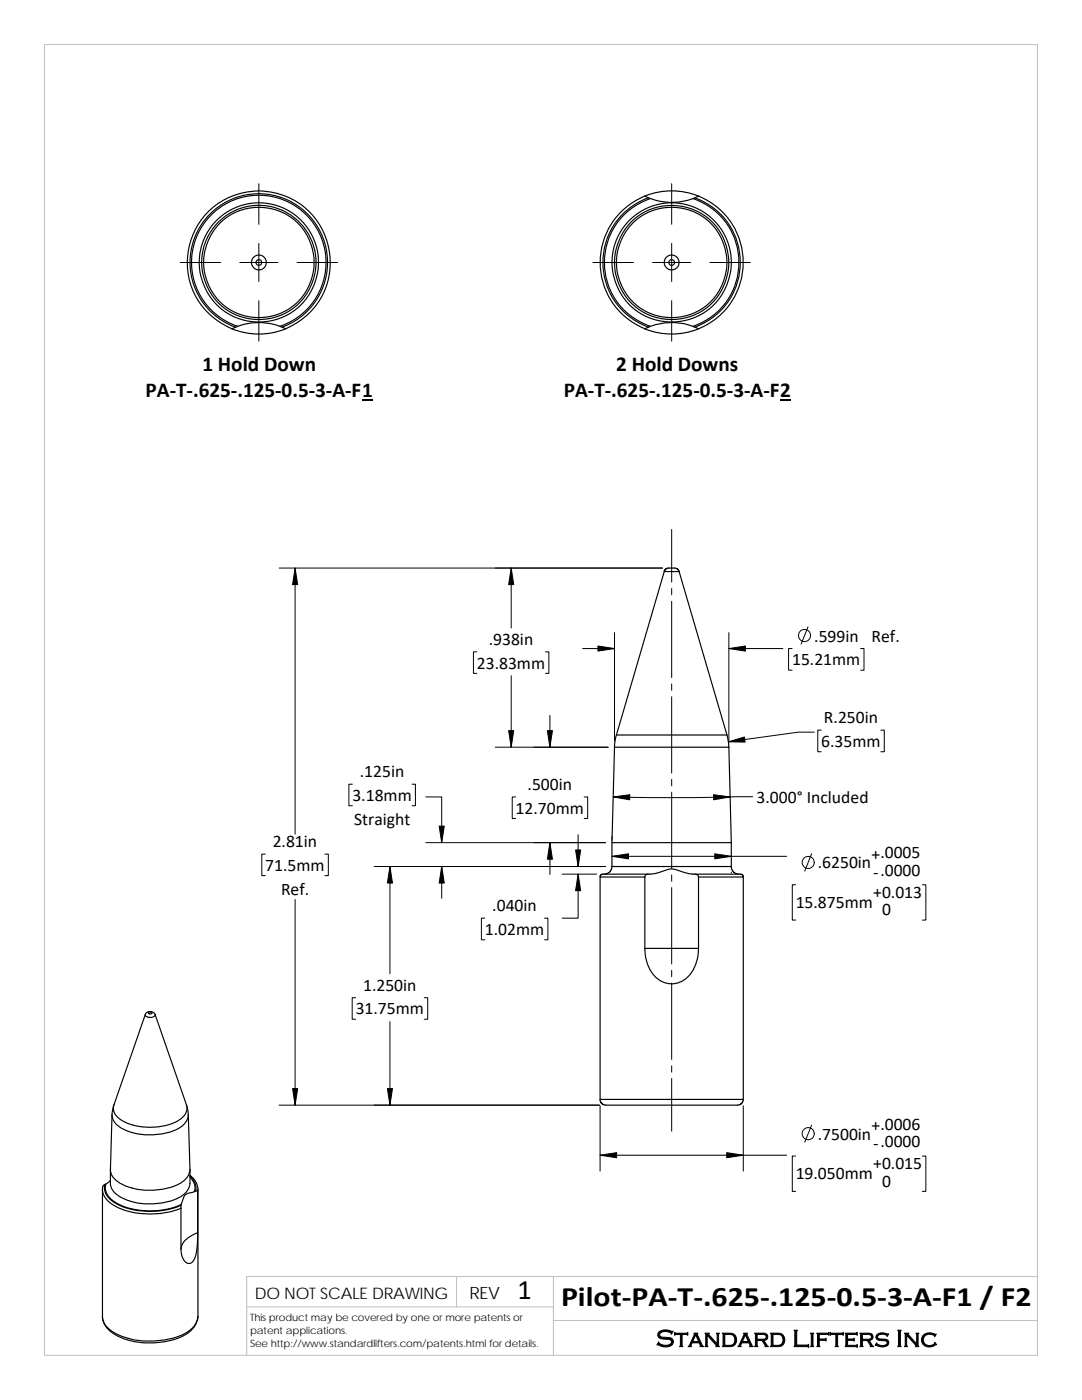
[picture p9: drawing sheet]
<svg xmlns="http://www.w3.org/2000/svg" width="216mm" height="279mm" viewBox="0 0 216 279" stroke-linecap="round" stroke-linejoin="round" font-family="sans-serif">
<path d="M8.9 8.9h198.1v261.6h-198.1zM91.1 254.8v6M110.4 254.8v15.7M207 254.8h-157.8v15.7M49.2 260.8h61.2M110.4 263.5h96.6" fill="none" stroke="#c0c0c0" stroke-width=".2"/>
<g fill="none" stroke="#000" stroke-width=".23">
<path d="M128.7 39.1a14.3 14.3 0 0 0-8.9 13.3 14.3 14.3 0 0 0 8.9 13.2M128.7 39.1l.7 .4M128.7 39.1a14.2 14.2 0 0 1 10.7 0M129.4 39.5a13.7 13.7 0 0 0-9.1 12.9 13.7 13.7 0 0 0 9.1 12.9M129.4 39.5l.4 .1M138.6 39.5a13.7 13.7 0 0 1 9.1 12.9 13.7 13.7 0 0 1-9.1 12.9M138.6 39.5l-.4 .1M139.4 39.1a14.3 14.3 0 0 1 8.9 13.3 14.3 14.3 0 0 1-8.9 13.2M139.4 39.1l-.8 .4M125.1 42.4a14.2 14.2 0 0 1 4.7-2.8 12.7 12.7 0 0 0 8.6 .1 13.4 13.4 0 0 1 9 12.8 13.4 13.4 0 0 1-9.2 12.6 12.1 12.1 0 0 0-8.4 0 13.4 13.4 0 0 1-4.7-22.7zM46.3 65.6a14.2 14.2 0 0 0 10.7 0M47 65.3a13.7 13.7 0 0 1-6.4-21.1 13.7 13.7 0 0 1 22.1 0 13.7 13.7 0 0 1-6.4 21.1"/>
<path d="M47.4 65.1l-1.1 .5M47.4 65.1a12 12 0 0 1 8.9 .2M55.9 65.1a13.4 13.4 0 0 0 6.5-20.7 13.4 13.4 0 0 0-21.7 .1 13.4 13.4 0 0 0 6.7 20.6M56.3 65.3l.7 .3M57 65.6a14.3 14.3 0 0 0 6-21.9 14.3 14.3 0 0 0-22.7 0 14.3 14.3 0 0 0 6 21.9M128.7 65.6a14.2 14.2 0 0 0 10.7 0M129.4 65.3l-.7 .3M129.8 65.1l-.4 .2M138.2 65.1l.4 .2M138.6 65.3l.8 .3M132.5 114l.2-.3 .5-.3h1.5l.6 .2 .2 .5M135.5 114.1h-3l-9.5 32.6"/>
<path d="M135.5 114.1l9.6 32.6M122.6 149.1l-.5 19.1v4.7M122.6 149.1h22.8M123 146.7l-.4 2.4M123 146.7h22.1M145.1 146.7l.3 2.4M145.4 149.1l.5 19.1M119.7 175v44.4M119.7 175h9M122.1 172.9l-.1 .5-.3 .5-.5 .4-.6 .2M122.1 172.9h23.8M122.1 168.2h23.8"/>
<path d="M128.7 175v14.3M128.7 175a.85 .85 0 0 1 1.1-.5l1.6-.3a4.9 4.9 0 0 1 3.6-.6 7.2 7.2 0 0 0 3.6 .9l.6 .1 .2 .4M129.4 174.5h-9.3l-.2 .1-.2 .4M138.6 174.5h9.3l.3 .1 .1 .4M139.4 175v14.3M139.4 175h8.9M145.9 168.2v4.7M145.9 172.9l.1 .6 .4 .6 .5 .3 .5 .1M148.3 175v44.4M128.7 189.3a7.1 7.1 0 0 0 3.8 6.8 4.8 4.8 0 0 0 6-2.8l.5-1.3 .3-1.4 .1-1.3M128.7 189.3h10.7M29 202.5a.96 .96 0 0 0 1.4 .5l.4-.1 .1-.4"/>
<path d="M29 202.5a1.09 1.09 0 0 1 1-.6 1.09 1.09 0 0 1 .9 .6M29 202.5l-6.3 18M29.6 202.1a.38 .38 0 0 1 .4-.2 .38 .38 0 0 1 .3 .3 .37 .37 0 0 1-.4 .2 .37 .37 0 0 1-.3-.3zM30.9 202.5l6.3 18M119.7 219.4l.1 .4 .3 .5 .8 .3h26.3l.8-.4 .3-.8M119.7 219.4h28.6M20.4 237.4a3.7 3.7 0 0 0 2.1 3 16.3 16.3 0 0 0 13.6 .7M20.4 237.4v25.3M20.9 236.4l-.4 .3-.1 .7M20.9 236.4a3 3 0 0 0 1.4 3.2 14.9 14.9 0 0 0 12.7 1.4l1.1-.5 .1-.1M21.1 236.3l-.2 .1M22 235.6l-.9 .7a2.89 2.89 0 0 0 1.4 3.3 14.6 14.6 0 0 0 12.6 1.2l1.1-.4 .2-.7a1.75 1.75 0 0 1 1.9-1.7l.5-.2"/>
<path d="M22 233.5v2.7a4 4 0 0 0 3.1 3.2 13.6 13.6 0 0 0 11.3-.8 3.3 3.3 0 0 0 1.5-2.4v-2.7M22.4 222.5a3.8 3.8 0 0 0 2.9 3.2 13.1 13.1 0 0 0 10.7-.7 3.1 3.1 0 0 0 1.6-2.5M22.7 220.5l-.3 2M37.2 220.5l.4 2M37.2 220.5a3.2 3.2 0 0 1-2.5 3.6 12.5 12.5 0 0 1-10.5-.6 2.59 2.59 0 0 1-1.5-3M37.6 222.5l.3 10.9a3.5 3.5 0 0 1-2.4 3 12.8 12.8 0 0 1-12.2-.7 2.96 2.96 0 0 1-1.3-2.3l.4-10.9M37.9 234.5a3.7 3.7 0 0 1 1.6 2.9M37.9 234.9a2.81 2.81 0 0 1 .9 2.9M37.9 234.7a2.96 2.96 0 0 1 1.1 3M38.8 237.8l.4-.1 .2 .2M39.4 237.9v8.1M39.5 237.4l-.1 .5"/>
<path d="M39.5 237.4v25.3M36.1 241.1v8.2M36.1 240.5v.6M39.4 246a14.8 14.8 0 0 1-.6 5.2 1.15 1.15 0 0 1-1 .9 1.15 1.15 0 0 1-1.2-.8l-.3-.8-.2-1.2M39.4 246a4.6 4.6 0 0 0-3.3 3.3M39.5 262.7a5 5 0 0 1-3.7 4.2 15.1 15.1 0 0 1-13.1-.7 4.1 4.1 0 0 1-2.3-3.5M39.5 262.7a4.9 4.9 0 0 1-3.8 4 16.1 16.1 0 0 1-12.9-.7 3.9 3.9 0 0 1-2.4-3.3"/>
<circle cx="51.7" cy="52.4" r=".58"/>
<circle cx="51.7" cy="52.4" r="1.49"/>
<circle cx="51.7" cy="52.4" r="11.4"/>
<circle cx="51.7" cy="52.4" r="11"/>
<circle cx="51.7" cy="52.4" r="11.9"/>
<circle cx="134" cy="52.4" r="11.9"/>
<circle cx="134" cy="52.4" r=".57"/>
<circle cx="134" cy="52.4" r="1.48"/>
<circle cx="134" cy="52.4" r="11.4"/>
<circle cx="134" cy="52.4" r="11"/>
</g>
<path d="M72.2 79.9h2.2M155.7 79.9h2.1" fill="none" stroke="#000" stroke-width=".28"/>
<g fill="none" stroke="#000" stroke-width=".2">
<path d="M51.6 36.7v8.1M134 36.7v8.1M35.9 52.4h8.1M47.8 52.4h7.7M51.6 48.6v7.6M59.3 52.4h8.1M118.3 52.4h8.1M130.2 52.4h7.6M134 48.6v7.6M141.6 52.4h8.1M51.6 60v8.1M134 60v8.1"/>
<path d="M55.7 113.4h76.5M58.9 113.4v53.1M102 113.4v11.9M134 105.7v10.5M134 117.5v1.2M134 120v15.2M95.1 130.1h-.6v4.3h.6M102 134.9v14.2M108.8 130.1h.7v4.3h-.7M116.3 129.4h6.3M122.6 126.3v21.5M134 136.5v1.3"/>
<path d="M134 139v15.3M145.4 126.3v21.5M145.4 129.4h10.8M158.1 129.4h-.7v4.4h.7M161.2 125.1l-1.3 3.4M171.7 129.4h.7v4.4h-.7M70.3 156.5h-.7v4.3h.7M82.2 156.5h.7v4.3h-.7M85 159h3.1v9.2M98.8 149.1h22.5M102.9 159h-.7v4.3h.7M109.7 142.8v6.3"/>
<path d="M116.6 159h.7v4.3h-.7M134 155.6v1.2M134 158.1v15.2M150.2 159h-4.3a455.3 455.3 0 0 1-23.5 0M162.5 146.1h-3.2l-13.9 1.9M163.9 145.7h-.7v4.3h.7M175.8 145.7h.6v4.3h-.6M52.9 170.5h-.7v4.3h.7M58.9 179.5v41.1M64.8 170.5h.7v4.3h-.7M74.6 172.9h46.2M77.8 172.9v21.4"/>
<path d="M85 168.2h35.8M88.1 172.9v6.4M109.7 168.2v6.3M112.2 174.5h6.8M115.4 174.5v8.7h-3.2M115.4 166.6v6.3M122.1 170.9h34.9M122.1 166.9v.8M134 174.6v1.3M134 177.1v15.3M145.9 174.1v.1M158.8 176.6h-.7v7h.7"/>
<path d="M161.9 170.4l-1.3 3.4M184 176.6h.7v7h-.7M71 199.1h-.7v4.3h.7M84.6 199.1h.7v4.3h-.7M96.8 183.2h-.7v4.4h.7M108.6 183.2h.7v4.4h-.7M134 193.7v1.2M134 196.2v15.2M77.8 203.9v16.7M134 212.7v1.3M134 215.2v10.6M55.7 220.6h63.9"/>
<path d="M119.7 230.5h37.3M119.7 220.7v13M148.3 220.7v13M158.8 230.7h-.7v7.1h.7M161.9 224.5l-1.3 3.5M184 230.7h.7v7.1h-.7"/>
<circle cx="160.5" cy="126.8" r="1.21"/>
<circle cx="161.3" cy="172.1" r="1.2"/>
<circle cx="161.3" cy="226.2" r="1.21"/>
</g>
<g fill="#000" stroke="#000" stroke-width=".2">
<path d="M58.9 113.4l.5 3.3h-1z" fill-rule="evenodd"/>
<path d="M102 113.4l.5 3.3h-1z" fill-rule="evenodd"/>
<path d="M119.3 128.9l3.3 .5-3.3 .5z" fill-rule="evenodd"/>
<path d="M145.4 129.4l3.3-.5v1z" fill-rule="evenodd"/>
<path d="M101.5 145.8h1l-.5 3.3z" fill-rule="evenodd"/>
<path d="M109.2 145.8h1l-.5 3.3z" fill-rule="evenodd"/>
<path d="M122.4 159l3.3-.4-.1 1z" fill-rule="evenodd"/>
<path d="M145.4 148l3.1-.9 .2 1z" fill-rule="evenodd"/>
<path d="M142.4 158.6l3.3 .4-3.3 .6z" fill-rule="evenodd"/>
<path d="M77.8 172.9l.5 3.3h-1z" fill-rule="evenodd"/>
<path d="M87.6 164.9h1l-.5 3.3z" fill-rule="evenodd"/>
<path d="M88.1 172.9l.5 3.3h-1z" fill-rule="evenodd"/>
<path d="M109.7 168.2l.5 3.3h-1z" fill-rule="evenodd"/>
<path d="M115.4 174.5l.5 3.3h-1z" fill-rule="evenodd"/>
<path d="M114.9 169.6h1l-.5 3.3z" fill-rule="evenodd"/>
<path d="M122.1 170.9l3.3-.5v1z" fill-rule="evenodd"/>
<path d="M142.6 170.4l3.3 .5-3.3 .5z" fill-rule="evenodd"/>
<path d="M58.4 217.3h1l-.5 3.3z" fill-rule="evenodd"/>
<path d="M77.3 217.3h1l-.5 3.3z" fill-rule="evenodd"/>
<path d="M119.7 230.5l3.3-.5v1.1z" fill-rule="evenodd"/>
<path d="M145 230l3.3 .5-3.3 .6z" fill-rule="evenodd"/>
</g>
<g font-size="5.6">
<text x="103.3" y="259.2">1</text>
<text x="112" y="260.7">Pilot‐PA‐T‐.625‐.125‐0.5‐3‐A‐F1 / F2</text>
</g>
<text font-size="4.9" x="130.9" y="268.8">Standard Lifters Inc</text>
<g font-size="4.2">
<text x="40.4" y="74.1">1 Hold Down</text>
<text x="123" y="74.1">2 Hold Downs</text>
<text x="29.1" y="79.3">PA‐T‐.625‐.125‐0.5‐3‐A‐F1</text>
<text x="112.5" y="79.3">PA‐T‐.625‐.125‐0.5‐3‐A‐F2</text>
</g>
<g font-size="3.5">
<text x="97.5" y="128.7">.938in</text>
<text x="162.5" y="128">.599in</text>
<text x="173.9" y="128">Ref.</text>
<text x="95.1" y="133.4">23.83mm</text>
<text x="158.1" y="132.8">15.21mm</text>
<text x="163.9" y="149.1">6.35mm</text>
<text x="164.4" y="144.3">R.250in</text>
<text x="71.8" y="155.1">.125in</text>
<text x="70.3" y="159.9">3.18mm</text>
<text x="105.3" y="157.6">.500in</text>
<text x="151" y="160.2">3.000° Included</text>
<text x="70.7" y="164.6">Straight</text>
<text x="102.9" y="162.4">12.70mm</text>
<text x="52.9" y="173.8">71.5mm</text>
<text x="54.4" y="169">2.81in</text>
<text x="163.2" y="173.3">.6250in</text>
<text x="173.9" y="171.6">+.0005</text>
<text x="56.1" y="178.6">Ref.</text>
<text x="174.2" y="179.2">+0.013</text>
<text x="174.2" y="175.2">‐.0000</text>
<text x="98.2" y="181.8">.040in</text>
<text x="158.8" y="181.1">15.875mm</text>
<text x="176" y="182.7">0</text>
<text x="96.8" y="186.6">1.02mm</text>
<text x="72.5" y="197.7">1.250in</text>
<text x="71" y="202.5">31.75mm</text>
<text x="163.2" y="227.5">.7500in</text>
<text x="173.9" y="225.8">+.0006</text>
<text x="174.2" y="233.3">+0.015</text>
<text x="174.2" y="229.3">‐.0000</text>
<text x="158.8" y="235.3">19.050mm</text>
<text x="176" y="236.8">0</text>
</g>
<text font-size="3.4" x="93.7" y="259.2">REV</text>
<text font-size="3.2" x="50.8" y="259.3">DO NOT SCALE DRAWING</text>
<g font-size="2">
<text x="49.9" y="263.7">This product may be covered by one or more patents or</text>
<text x="49.9" y="266.2">patent applications.</text>
<text x="49.9" y="268.8">See http://www.standardlifters.com/patents.html for details.</text>
</g>
</svg>
